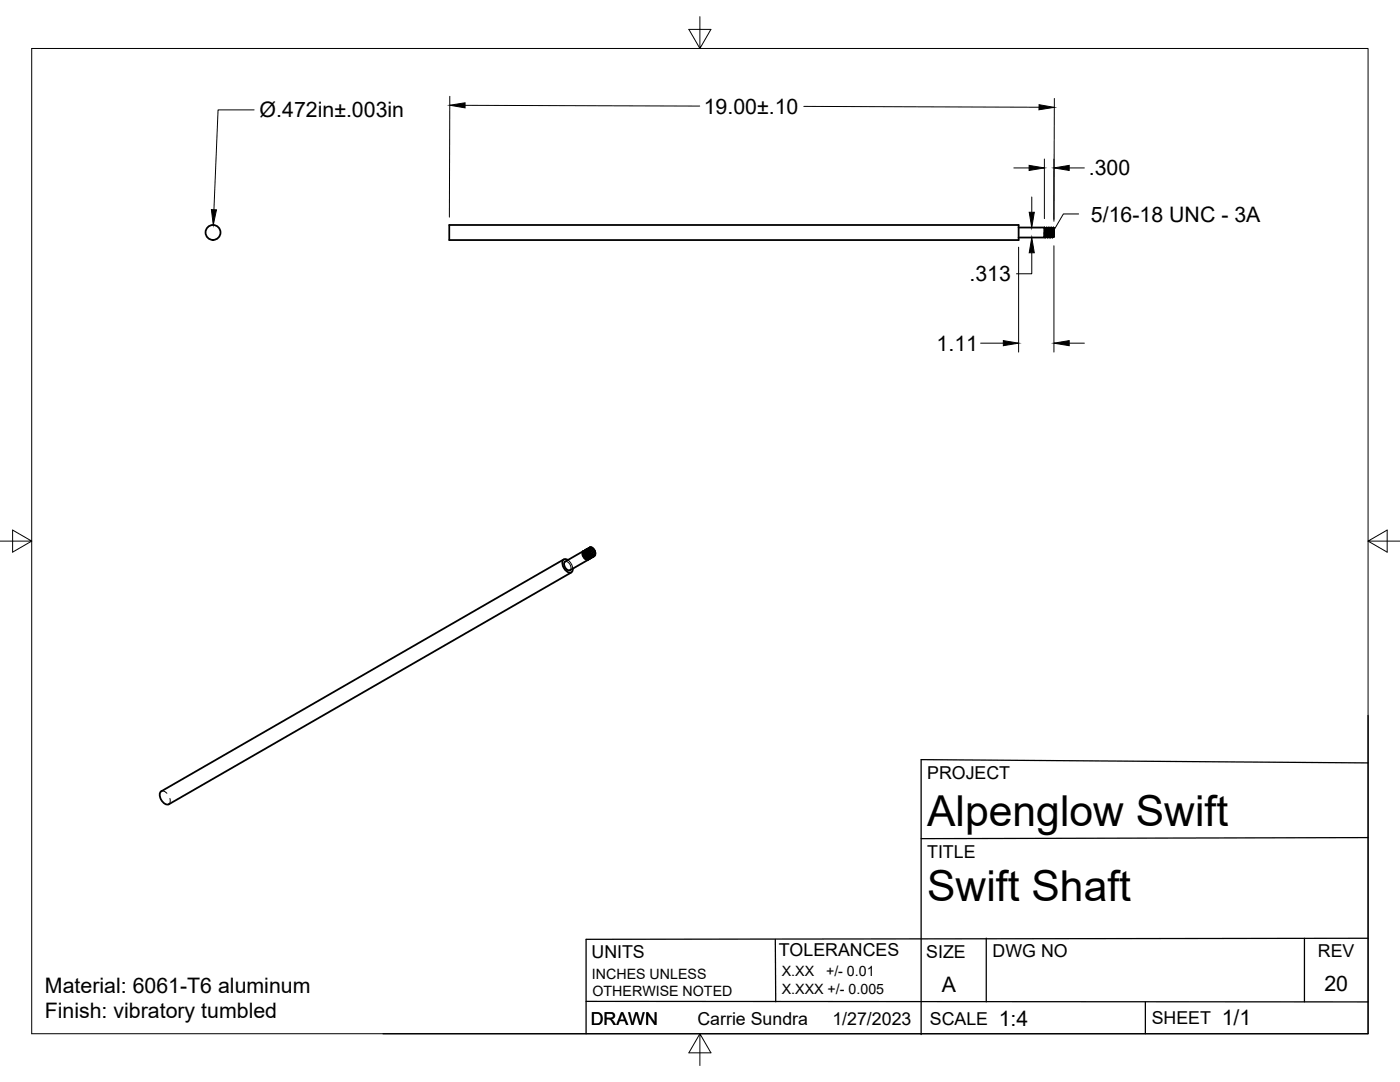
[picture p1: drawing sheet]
<svg xmlns="http://www.w3.org/2000/svg" width="279mm" height="216mm" viewBox="0 0 279 216" stroke-linecap="round" stroke-linejoin="round" font-family="sans-serif">
<!-- layer: Visible -->
<g fill="none" stroke="#000" stroke-width=".36">
<path d="M89.7 44.9h113.6v3h-113.6zM203.3 45.4h5.2M208.4 46.4l.1 .8M208.4 45.4v2h-5.1M208.4 47.1v.1M208.4 45.4l.2 2M208.4 47.2h.1M208.4 45.4v.1M208.5 45.4l.2 2M208.5 45.4l.1 .2M208.5 47.2l.1 .2M208.6 45.6l.2 1.6"/>
<path d="M208.6 45.6h.1M208.6 47.4h.1M208.7 45.6l.2 1.6M208.8 47.2h.1M208.8 45.4l.2 2M208.8 47.2l-.1 .2M208.8 45.4l-.1 .2M208.8 45.4h.1M208.9 45.4l.1 2M208.9 47.2l.1 .2M208.9 45.4l.1 .2M209 45.6l.1 1.6"/>
<path d="M209 45.6h.1M209 47.4h.1M209 45.6l.2 1.6M209.1 45.4l.2 2M209.1 47.2l-.1 .2M209.1 47.2h.1M209.1 45.4l-.1 .2M209.1 45.4h.1M209.2 45.4l.2 2M209.2 45.4l.1 .2M209.2 47.2l.1 .2M209.3 45.6l.2 1.6"/>
<path d="M209.3 45.6h.1M209.3 47.4h.1M209.4 45.6l.2 1.6M209.5 45.4l.2 2M209.5 47.2l-.1 .2M209.5 47.2h.1M209.5 45.4l-.1 .2M209.5 45.4h.1M209.6 45.4l.1 2M209.6 45.4l.1 .2M209.6 47.2l.1 .2M209.7 45.6l.1 1.6"/>
<path d="M209.7 45.6h.1M209.7 47.4h.1M209.7 45.6l.2 1.6 .2 .2M209.8 47.2h.1M209.9 45.4l.2 2M209.9 45.4l.1 2M209.9 47.2l-.2 .2M209.9 45.4l-.2 .2M209.9 45.4l.1 .2M210 45.6l.2 1.6M210 45.6h.1M210.1 45.6l.2 1.6"/>
<path d="M210.2 45.4l.1 1.5v-1M210.2 47.2l-.1 .2M210.2 47.2h.1M210.2 45.4l-.1 .2M210.2 45.4h.1M210.3 45.4v.5M210.3 46.9v.4v-.1M112.5 111.6l-80.3 46.3a1.79 1.79 0 0 0 1.2 2.6h.3M113.3 111.7a.69 .69 0 0 0-.8 0 .69 .69 0 0 0-.3 .8 1.84 1.84 0 0 0 1.8 1.7l.3-.4v-.4M114 114.2l-80.3 46.3M116.4 110l-3.6 2.1a1.12 1.12 0 0 0 1 1.7M116.4 110.8l.3 .5"/>
<path d="M116.5 109.9a1.08 1.08 0 0 0 0 1.2 1.08 1.08 0 0 0 1.1 .5M116.5 109.9a1.09 1.09 0 0 0-.1 1.2 1.09 1.09 0 0 0 .9 .6l.2-.1M116.5 110.3a1.16 1.16 0 0 0 .6 1M116.6 109.9a.94 .94 0 0 0 .4 1.6l.3 .1 .4-.1M116.7 109.8a1.11 1.11 0 0 0 1.1 1.6M116.8 110.2a1.16 1.16 0 0 0 .6 1M116.9 109.7a.96 .96 0 0 0 .3 1.6l.4 .2 .3-.2M116.9 111.5l-.2-.1 .5 .2M117 109.6a1.1 1.1 0 0 0 0 1.2 1.1 1.1 0 0 0 1.1 .5M117 110l.3 .7 .3 .3M117.1 109.6a.88 .88 0 0 0 .2 1.5l.5 .2 .4-.1M117.2 109.5a1.1 1.1 0 0 0 .1 1.2 1.1 1.1 0 0 0 1 .4"/>
<path d="M117.3 109.9l.2 .5 .4 .5M117.4 109.5a.86 .86 0 0 0 .2 1.4l.4 .3 .4-.2M117.4 111.7l-3.7 2.1M117.5 109.4a1.09 1.09 0 0 0 0 1.1 1.09 1.09 0 0 0 1.1 .5M117.5 109.7a1.15 1.15 0 0 0 .9 1.1M117.6 109.3a1.01 1.01 0 0 0 .6 1.7 .57 .57 0 0 0 .6-.3 .57 .57 0 0 0-.1-.7 .78 .78 0 0 0-1.1-.7M117.6 111.6h.1M117.6 109.3a.74 .74 0 0 1 1.1 .6M117.6 110.1a.77 .77 0 0 0 1.1 .6M117.6 109.3v.8M117.8 109.2l-.3 .4 .1 .5M118.7 109.9v.8"/>
<circle cx="42.5" cy="46.4" r="1.49"/>
</g>
<!-- layer: Hidden -->
<g fill="none" stroke="#000" stroke-width=".2">
<path d="M208.4 45.4v.1M208.4 47.2h.1M208.5 45.4l-.1 .8M208.5 47.2h.1M208.6 45.6l-.2 1.6M208.6 45.6h.1M208.7 45.6l-.2 1.6M208.7 45.6h.1M208.8 45.4l-.2 2M208.8 47.2h.1M208.9 45.4l-.2 2M208.9 47.2h.1"/>
<path d="M209 45.6l-.2 1.6M209 45.6h.1M209 45.6l-.1 1.6M209.1 45.4l-.1 2M209.1 47.2h.1M209.2 45.4l-.2 2M209.2 47.2h.1M209.3 45.6l-.1 1.6M209.3 45.6l-.2 1.6M209.5 45.4l-.2 2M209.5 47.2h.1M209.6 45.4l-.2 2"/>
<path d="M209.6 47.2h.1M209.7 45.6l-.2 1.6M209.7 45.6h.1M209.7 45.6l-.1 1.6M209.9 45.4l-.2 2M209.9 47.2h.1M210 45.6l-.2 1.6M210 45.6h.1M210.1 45.6l-.2 1.6M210.1 45.6h.1M210.2 45.4l-.2 2M210.2 47.2h.1"/>
<path d="M210.3 45.4l-.2 2M210.3 47.2h.1M210.3 45.9l-.1 1.3M210.3 46.9v.3M112.8 112.1a1.13 1.13 0 0 1 .9 1.7M113.3 111.7a2.5 2.5 0 0 1 1 1.8M116.3 110.5l.1 .3M116.5 110h.4l.3 .3M116.5 109.9a1.24 1.24 0 0 1 1 1.7M116.5 110.3l.1-.2 .2-.1 .6 .5M116.6 110.4l.2-.4 .5 .3 .3 .7-.2 .5M116.6 109.9l.3 .1 .4 .3 .3 .8"/>
<path d="M116.7 109.8l.4 .1 .5 .5 .2 .8-.2 .4M116.7 110v.1M116.8 110.2l.1-.3h.2l.5 .5M116.9 109.7l.4 .3 .4 .5 .1 .6-.1 .4M116.9 111.5h.3M116.9 109.7h.5l.5 .7 .1 .6-.2 .4M117 109.9l.4 .1 .4 .7-.1 .5-.5 .1M117 110l.1-.2 .3-.1 .5 .5M117.1 109.6l.4 .2 .5 .5 .1 .6-.2 .4M117.1 111.3l.4 .1M117.2 110.3l-.4-.3-.3 .1-.2 .3 .1 .5M117.2 109.5l.6 .2 .4 .7 .1 .6-.3 .3"/>
<path d="M117.2 110.3l.4 .8M117.2 109.7v.1M117.3 109.9l.1-.3h.2l.5 .5M117.3 110l.3 .6 .6 .3 .3-.2v-.6M117.4 109.5l.4 .1 .4 .6 .1 .4-.1 .6M117.4 111.5h-.1M117.4 111.2h.3M117.5 109.4l.5 .1 .4 .7 .1 .6-.2 .3M117.5 109.6h-.1M117.5 109.7l.1-.2h.3l.5 .4M117.6 109.8l.4 .5 .1 .6-.3 .3-.6-.2M117.6 111.1l-.1 .4-.3 .1"/>
<path d="M117.6 109.3l.5 .2 .3 .4 .2 .5-.2 .6M117.6 111l.4 .1M117.6 111.3h.1M117.7 109.5l-.1 .4 .3 .6 .4 .3 .4-.1M117.7 109.2l.6 .2 .4 .5 .1 .7-.2 .4M117.7 109.5h.1M117.9 110.9l.3 .1M117.9 111.2h-.1M118.1 109.9l.2 .6-.1 .5h-.5l-.5-.5M118.1 111v.1M118.4 110.9h-.1M118.6 110.7v.1"/>
<path d="M118.7 109.9v.7l-.3 .2M32.2 157.9h.5l.6 .4M33.9 159.3l.1 .8-.3 .4"/>
</g>
<!-- layer: Border -->
<path d="M6.3 9.7h266.7v196.6h-266.7zM139.7 3.3v6.4l2.2-3.8h-4.4l2.2 3.8M0 108h6.3l-3.8-2.2v4.4l3.8-2.2M273 108l3.8 2.2v-4.4l-3.8 2.2h6.4M139.7 206.3l-2.2 3.8h4.4l-2.2-3.8v6.3" fill="none" stroke="#000" stroke-width=".2"/>
<!-- layer: FD_Dimensions -->
<g fill="none" stroke="#000" stroke-width=".2">
<path d="M89.8 19.2l-.1 24.1M210.4 19.6l-.1 24.2M50.7 21.9h-7.2l-.8 19.9M92.8 21l46.8 .2M160.4 21.2l46.9 .2M202.3 33.5h3.1M205.9 39.3v3.1M208.4 31.7v11.9M210.3 31.7v12.5M213.4 33.5h3M203.3 49.3v21M205.5 45.4h2.2"/>
<path d="M205.6 47.4h2.1M205.9 50.4v4.2h-3M210.3 49v21.3M195.7 68.5h4.5M213.4 68.5h3"/>
</g>
<path d="M89.8 21l3-.5v1zM205.4 33l3 .5-3 .5zM207.4 20.9l3 .5-3.1 .5zM210.3 33.5l3.1-.5v1zM42.2 41.8l1 .1-.6 3zM205.4 42.4h1l-.5 3zM205.9 47.4l.5 3h-1zM200.2 68l3.1 .5-3.1 .5zM210.3 68.5l3.1-.5v1z" fill="#000" stroke="#000" stroke-width=".2"/>
<!-- layer: Hole Notes -->
<path d="M215.3 42.7h-3.1l-1.9 3.2" fill="none" stroke="#000" stroke-width=".2"/>
<!-- layer: Titleblock -->
<path d="M273 142.8v63.5h-196.6M273 152.2l-89.2-.6v54.8M273 167.1l-89.2 .2M117 199.8l156 .1M154.7 187.5l.1 12.4M196.8 187.2v12.7M228.6 199.9v6.4M260.3 187.2v12.7M273 187.2l-156 .2v18.9" fill="none" stroke="#000" stroke-width=".25"/>
<g font-size="8.5">
<text x="185" y="164.9">Alpenglow Swift</text>
<text x="185" y="179.9">Swift Shaft</text>
</g>
<g font-size="4.3">
<text x="51.8" y="23.4">Ø.472in±.003in</text>
<text x="140.4" y="22.7">19.00±.10</text>
<text x="217.3" y="35">.300</text>
<text x="217.7" y="44.3">5/16-18 UNC - 3A</text>
<text x="193.5" y="56.1">.313</text>
<text x="186.9" y="70">1.11</text>
<text x="188" y="197.9">A</text>
<text x="264.3" y="197.7">20</text>
<text x="8.9" y="203.2">Finish: vibratory tumbled</text>
<text x="9" y="198.1">Material: 6061-T6 aluminum</text>
<text x="199.3" y="204.7">1:4</text>
<text x="243.8" y="204.6">1/1</text>
</g>
<g font-size="3.5">
<text x="185" y="155.5">PROJECT</text>
<text x="185" y="171.2">TITLE</text>
<text x="118" y="191.1">UNITS</text>
<text x="155.4" y="190.8">TOLERANCES</text>
<text x="184.8" y="191.2">SIZE</text>
<text x="198.1" y="191">DWG NO</text>
<text x="263" y="191">REV</text>
<text x="117.9" y="204.5">DRAWN</text>
<text x="139.2" y="204.5">Carrie Sundra</text>
<text x="166.1" y="204.5">1/27/2023</text>
<text x="185.6" y="204.5">SCALE</text>
<text x="229.8" y="204.4">SHEET</text>
</g>
<g font-size="2.8">
<text x="118.1" y="195.4">INCHES UNLESS</text>
<text x="156" y="194.8">X.XX</text>
<text x="164.9" y="194.8">+/- 0.01</text>
<text x="118.3" y="198.8">OTHERWISE NOTED</text>
<text x="156" y="198.2">X.XXX +/- 0.005</text>
</g>
</svg>
